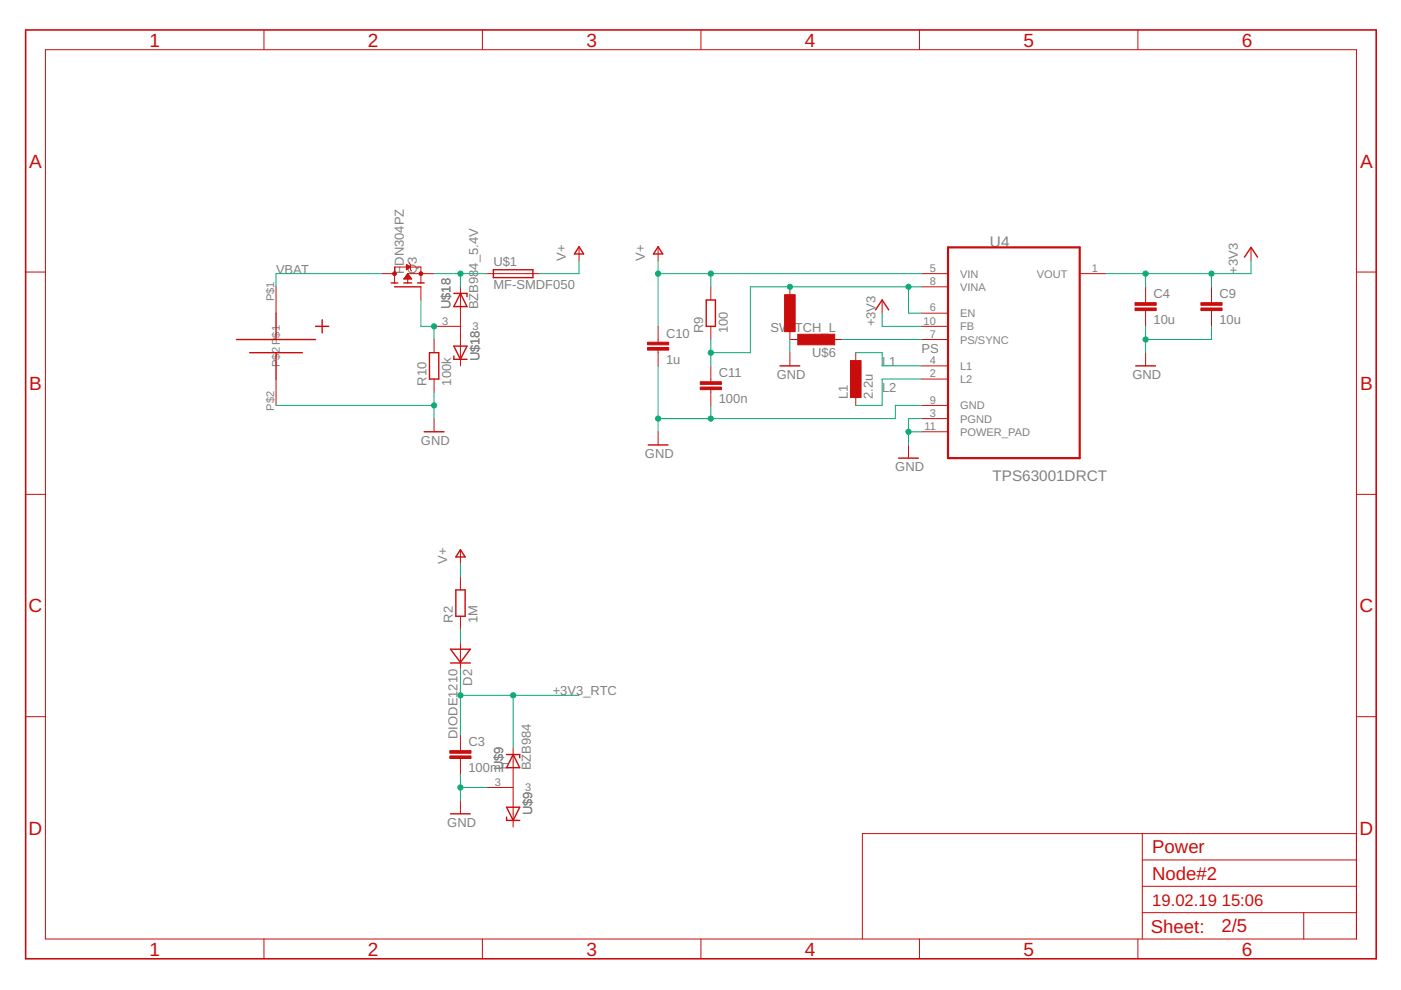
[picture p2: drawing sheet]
<svg xmlns="http://www.w3.org/2000/svg" width="297mm" height="210mm" viewBox="0 0 297 210" stroke-linecap="round" stroke-linejoin="round" font-family="sans-serif">
<g fill="none" stroke="#c90d0c" stroke-width=".21">
<path d="M9.6 10.5h278v188.6h-278zM56 6.3v4.2M102.3 6.3v4.2M148.6 6.3v4.2M194.9 6.3v4.2M241.3 6.3v4.2M5.4 57.7h4.2M80.9 58h2.8M83.7 60v-3.4h5.5v3.4M85.7 59h1.5M85.8 58.9h1.3M85.9 58.7h1.1"/>
<path d="M86 58.6h.9M86.1 58.5h.7M86.2 56.1l.8 .5-.8 .6zM86.2 57.1h.1M86.2 57h.3M86.2 56.8h.5M86.2 56.7h.7M86.2 56.6h.7M86.2 56.4h.5M86.2 56.3h.3M86.2 56.2h.1M86.2 58.3h.5"/>
<path d="M86.3 58.2h.3M86.4 58v2M86.4 58l.9 1.1h-1.7zM86.7 55.8l.3 .3v1.1l.3 .3M92 58l-5.6 .1M103.2 58h11.2M122.8 52.5v2.7M139.5 52.5v2.7M195.4 58h5.6M228.9 58h5.6M265.2 52.5v2.7M287.6 57.7h4.2"/>
<path d="M58.5 60.8v5.6M89.2 60.8v2.8M92 69.2h5.6M92 72v2.8M97.6 60.8v16.8M139.5 69.2v3.4M139.5 74.2v3.4M150.7 60.8v2.8M150.7 69.2v2.8M150.7 77.6v3.3M167.5 69.2v2.8h2.8M167.5 60.8v2.8"/>
<path d="M167.5 74.8v2.8M175.9 72h2.7M181.4 74.8v2.8M187 63.6v2.8M195.4 60.8h5.6M195.4 66.4h5.6M195.4 69.2h5.6M195.4 72h5.6M195.4 77.6h5.6M242.9 60.8v3.4M242.9 65.8v3.4M242.9 74.8v2.8"/>
<path d="M256.9 60.8v3.4M256.9 65.8v3.4M58.5 80.4v5.6M92 80.4v2.8M92 88.8v2.7M139.5 91.5v2.8M150.7 82.6v3.4M181.4 83.2v2.8M192.6 94.3v2.8M195.4 80.4h5.6M195.4 86h5.6M195.4 88.8h5.6"/>
<path d="M195.4 91.5h5.6M5.4 104.8h4.2M97.6 116.7v2.8M287.6 104.8h4.2M97.6 122.3v2.8M97.6 130.7v2.8M97.6 136.2v5.6M5.4 152h4.2M97.6 155.8v3.4M108.8 158.6v16.7M287.6 152h4.2M97.6 160.8v3.4"/>
<path d="M97.6 169.8v2.8M103.2 167h5.6M242.2 176.7v22.4M287.6 176.7h-104.8v22.4M56 199.1v4.2M102.3 199.1v4.2M148.6 199.1v4.2M194.9 199.1v4.2M241.3 199.1v4.2M242.2 193.5h45.4M242.2 187.9h45.4M242.2 182.3h45.4"/>
<path d="M276.4 193.5v5.6"/>
</g>
<path d="M5.4 6.3h286.4v197h-286.4z" fill="none" stroke="#c90d0c" stroke-width=".34"/>
<path d="M201 52.5h27.9v44.6h-27.9z" fill="none" stroke="#c90d0c" stroke-width=".47"/>
<g fill="#c90d0c" stroke="#c90d0c" stroke-width=".21">
<path d="M180.3 76.5h2.3v7.8h-2.3z"/>
<path d="M240.6 65.3h4.5v.5h-4.5z"/>
<path d="M240.6 64.2h4.5v.5h-4.5z"/>
<path d="M254.6 65.3h4.5v.5h-4.5z"/>
<path d="M254.6 64.2h4.5v.5h-4.5z"/>
<path d="M137.3 73.7h4.5v.5h-4.5z"/>
<path d="M137.3 72.6h4.5v.5h-4.5z"/>
<path d="M148.5 82.1h4.5v.5h-4.5z"/>
<path d="M148.5 80.9h4.5v.6h-4.5z"/>
<path d="M169.1 70.9h7.9v2.2h-7.9z"/>
<path d="M166.3 62.5h2.3v7.8h-2.3z"/>
<path d="M95.4 160.3h4.5v.5h-4.5z"/>
<path d="M95.4 159.2h4.5v.5h-4.5z"/>
</g>
<g fill="none" stroke="#c90d0c" stroke-width=".3">
<path d="M83 60h1.3M85.6 60h1.7M88.5 60h1.4M104.6 57.2h8.4v1.7h-8.4zM122.8 52.3l.9 1.5h-1.9zM139.5 52.3l1 1.5h-1.9zM263.8 54.5l1.4-2 1.4 2M50.1 72h16.8M52.9 74.8h11.2M58.5 66.4v5.6M58.5 74.8v5.6M66.9 69.2h2.8"/>
<path d="M68.3 67.8v2.8M83.7 60.8h5.5M91.1 74.8h1.9v5.6h-1.9zM96.2 62.2h2.8v.7M96.2 73.4h2.8l-1.4 2.8zM96.2 75.5v.7h2.8M97.6 62.2l1.4 2.8h-2.8zM149.7 63.6h2v5.6h-2zM165.4 77.6h4.2M185.6 65.7l1.4-2.1 1.4 2.1M240.8 77.6h4.2M89.9 91.5h4.2"/>
<path d="M137.4 94.3h4.2M190.5 97.1h4.2M97.6 116.5l1 1.6h-2zM95.5 137.6h4.2l-2.1 2.8zM96.6 125.1h2v5.6h-2zM95.5 140.6h4.2M107.4 160h2.8v.7M108.8 160l1.4 2.8h-2.8zM95.5 172.6h4.2M107.4 171.2h2.8l-1.4 2.7zM107.4 173.2v.7h2.8"/>
</g>
<g fill="#c90d0c" stroke="#c90d0c" stroke-width=".21">
<circle cx="89.2" cy="58" r=".4"/>
<circle cx="83.7" cy="58" r=".4"/>
</g>
<g fill="none" stroke="#0dab76" stroke-width=".21">
<path d="M80.9 58h-22.4v2.8M92 58h11.2M97.6 58v2.8M122.8 55.2v2.8h-8.4M139.5 55.2v14M139.5 58h55.9M150.7 58v2.8M242.9 58v2.8M256.9 58v2.8M265.2 55.2v2.8h-30.7M89.2 63.6v5.6h2.8v2.8M139.5 77.6v13.9"/>
<path d="M150.7 72v5.6M167.5 72v2.8M178.6 72h16.8M181.4 74.8h5.6v2.8h8.4M187 66.4v2.8h8.4M192.6 60.8v5.6h2.8M195.4 60.8h-36.3v14h-8.4M242.9 69.2v5.6M256.9 69.2v2.8h-14M58.5 86h33.5M92 83.2v5.6M150.7 86v2.8"/>
<path d="M192.6 91.5h2.8M195.4 80.4h-8.4v5.6h-5.6M195.4 86h-5.6v2.8h-50.3M195.4 88.8h-2.8v5.5M97.6 119.5v2.8M97.6 133.5v2.7M97.6 141.8v14M97.6 147.4h25.2M108.8 147.4v11.2M97.6 164.2v5.6M97.6 167h5.6"/>
</g>
<g fill="#0dab76" stroke="#0dab76" stroke-width=".21">
<circle cx="150.7" cy="88.8" r=".55"/>
<circle cx="139.5" cy="88.8" r=".55"/>
<circle cx="242.9" cy="72" r=".55"/>
<circle cx="192.6" cy="91.5" r=".55"/>
<circle cx="92" cy="86" r=".55"/>
<circle cx="97.6" cy="167" r=".55"/>
<circle cx="192.6" cy="60.8" r=".55"/>
<circle cx="167.5" cy="60.8" r=".55"/>
<circle cx="150.7" cy="74.8" r=".55"/>
<circle cx="242.9" cy="58" r=".55"/>
<circle cx="256.9" cy="58" r=".55"/>
<circle cx="92" cy="69.2" r=".55"/>
<circle cx="97.6" cy="58" r=".55"/>
<circle cx="150.7" cy="58" r=".55"/>
<circle cx="139.5" cy="58" r=".55"/>
<circle cx="108.8" cy="147.4" r=".55"/>
<circle cx="97.6" cy="147.4" r=".55"/>
</g>
<g font-size="4" fill="#c90d0c">
<text x="31.7" y="9.9">1</text>
<text x="78" y="9.9">2</text>
<text x="124.3" y="9.9">3</text>
<text x="170.7" y="9.9">4</text>
<text x="217" y="9.9">5</text>
<text x="263.3" y="9.9">6</text>
<text x="6.2" y="35.5">A</text>
<text x="288.4" y="35.5">A</text>
<text x="6.2" y="82.7">B</text>
<text x="288.4" y="82.7">B</text>
<text x="6.1" y="129.8">C</text>
<text x="288.2" y="129.8">C</text>
<text x="6.1" y="177">D</text>
<text x="288.2" y="177">D</text>
<text x="31.7" y="202.6">1</text>
<text x="78" y="202.6">2</text>
<text x="124.3" y="202.6">3</text>
<text x="170.7" y="202.6">4</text>
<text x="217" y="202.6">5</text>
<text x="263.3" y="202.6">6</text>
</g>
<g font-size="3.9" fill="#c90d0c">
<text x="244.3" y="180.9">Power</text>
<text x="244.3" y="186.5">Node#2</text>
<text x="244" y="197.8">Sheet:</text>
<text x="259" y="197.7">2/5</text>
</g>
<g font-size="3.5" fill="#c90d0c">
<text x="244.3" y="192.1">19.02.19</text>
<text x="259" y="192.1">15:06</text>
</g>
<g font-size="3.2" fill="#808080">
<text x="209.9" y="52.4">U4</text>
<text x="210.4" y="102">TPS63001DRCT</text>
</g>
<g font-size="2.8" fill="#808080">
<text x="58.5" y="58">VBAT</text>
<text x="85.6" y="58" transform="rotate(-90 85.6 58)">F</text>
<text x="85.6" y="56.3" transform="rotate(-90 85.6 56.3)">DN304PZ</text>
<text x="88.4" y="58" transform="rotate(-90 88.4 58)">Q</text>
<text x="88.4" y="55.9" transform="rotate(-90 88.4 55.9)">3</text>
<text x="104.6" y="56.5">U$1</text>
<text x="120" y="55.2" transform="rotate(-90 120 55.2)">V+</text>
<text x="136.7" y="55.2" transform="rotate(-90 136.7 55.2)">V+</text>
<text x="262.5" y="58" transform="rotate(-90 262.5 58)">+3V3</text>
<text x="95.5" y="65.6" transform="rotate(-90 95.5 65.6)">U$18</text>
<text x="101.4" y="65.6" transform="rotate(-90 101.4 65.6)">BZB984_5.4V</text>
<text x="104.6" y="61.2">MF-SMDF050</text>
<text x="244.6" y="63.2">C4</text>
<text x="258.5" y="63.2">C9</text>
<text x="141.2" y="71.6">C10</text>
<text x="149.1" y="70.6" transform="rotate(-90 149.1 70.6)">R9</text>
<text x="154.3" y="70.6" transform="rotate(-90 154.3 70.6)">100</text>
<text x="163.3" y="70.3">SW</text>
<text x="167.8" y="70.3">ITCH_L</text>
<text x="185.6" y="69.2" transform="rotate(-90 185.6 69.2)">+3V3</text>
<text x="244.6" y="68.8">10u</text>
<text x="258.5" y="68.8">10u</text>
<text x="101.7" y="76.6" transform="rotate(-90 101.7 76.6)">U$18</text>
<text x="141.2" y="77.2">1u</text>
<text x="172.2" y="75.6">U$6</text>
<text x="187" y="77.6">L1</text>
<text x="195.4" y="74.8">PS</text>
<text x="90.4" y="81.8" transform="rotate(-90 90.4 81.8)">R10</text>
<text x="95.7" y="81.8" transform="rotate(-90 95.7 81.8)">100k</text>
<text x="152.4" y="80">C11</text>
<text x="164.7" y="80.4">GND</text>
<text x="187" y="83.2">L2</text>
<text x="240.1" y="80.4">GND</text>
<text x="152.4" y="85.5">100n</text>
<text x="179.8" y="84.6" transform="rotate(-90 179.8 84.6)">L1</text>
<text x="185.1" y="84.6" transform="rotate(-90 185.1 84.6)">2.2u</text>
<text x="89.2" y="94.3">GND</text>
<text x="136.7" y="97.1">GND</text>
<text x="189.8" y="99.9">GND</text>
<text x="94.8" y="119.5" transform="rotate(-90 94.8 119.5)">V+</text>
<text x="96" y="132.1" transform="rotate(-90 96 132.1)">R2</text>
<text x="101.3" y="132.1" transform="rotate(-90 101.3 132.1)">1M</text>
<text x="100.1" y="145.3" transform="rotate(-90 100.1 145.3)">D2</text>
<text x="117.2" y="147.4">+3V3_RTC</text>
<text x="97" y="156.7" transform="rotate(-90 97 156.7)">DIODE1210</text>
<text x="99.3" y="158.2">C3</text>
<text x="99.3" y="163.8">100mF</text>
<text x="106.7" y="163.3" transform="rotate(-90 106.7 163.3)">U$9</text>
<text x="112.6" y="163.3" transform="rotate(-90 112.6 163.3)">BZB984</text>
<text x="112.8" y="172.8" transform="rotate(-90 112.8 172.8)">U$9</text>
<text x="94.8" y="175.4">GND</text>
</g>
<g font-size="2.3" fill="#808080">
<text x="197.1" y="57.6">5</text>
<text x="203.6" y="58.9">VIN</text>
<text x="219.8" y="58.9">VOUT</text>
<text x="231.5" y="57.6">1</text>
<text x="58.1" y="63.8" transform="rotate(-90 58.1 63.8)">P$1</text>
<text x="197.1" y="60.4">8</text>
<text x="203.6" y="61.7">VINA</text>
<text x="59.4" y="71.6" transform="rotate(-90 59.4 71.6)">$1</text>
<text x="93.7" y="68.8">3</text>
<text x="100.2" y="70">3</text>
<text x="195.8" y="68.8">10</text>
<text x="197.1" y="66">6</text>
<text x="197.1" y="71.6">7</text>
<text x="203.6" y="67.2">EN</text>
<text x="203.6" y="70">FB</text>
<text x="59.4" y="77.8" transform="rotate(-90 59.4 77.8)">P$2 P</text>
<text x="197.1" y="77.2">4</text>
<text x="203.6" y="72.8">PS/SYNC</text>
<text x="197.1" y="80">2</text>
<text x="203.6" y="78.4">L1</text>
<text x="203.6" y="81.2">L2</text>
<text x="58.1" y="87.1" transform="rotate(-90 58.1 87.1)">P$2</text>
<text x="197.1" y="85.6">9</text>
<text x="197.1" y="88.4">3</text>
<text x="203.6" y="86.8">GND</text>
<text x="203.6" y="89.6">PGND</text>
<text x="196" y="91.2">11</text>
<text x="203.6" y="92.4">POWER_PAD</text>
<text x="104.9" y="166.6">3</text>
<text x="111.4" y="167.8">3</text>
</g>
</svg>
